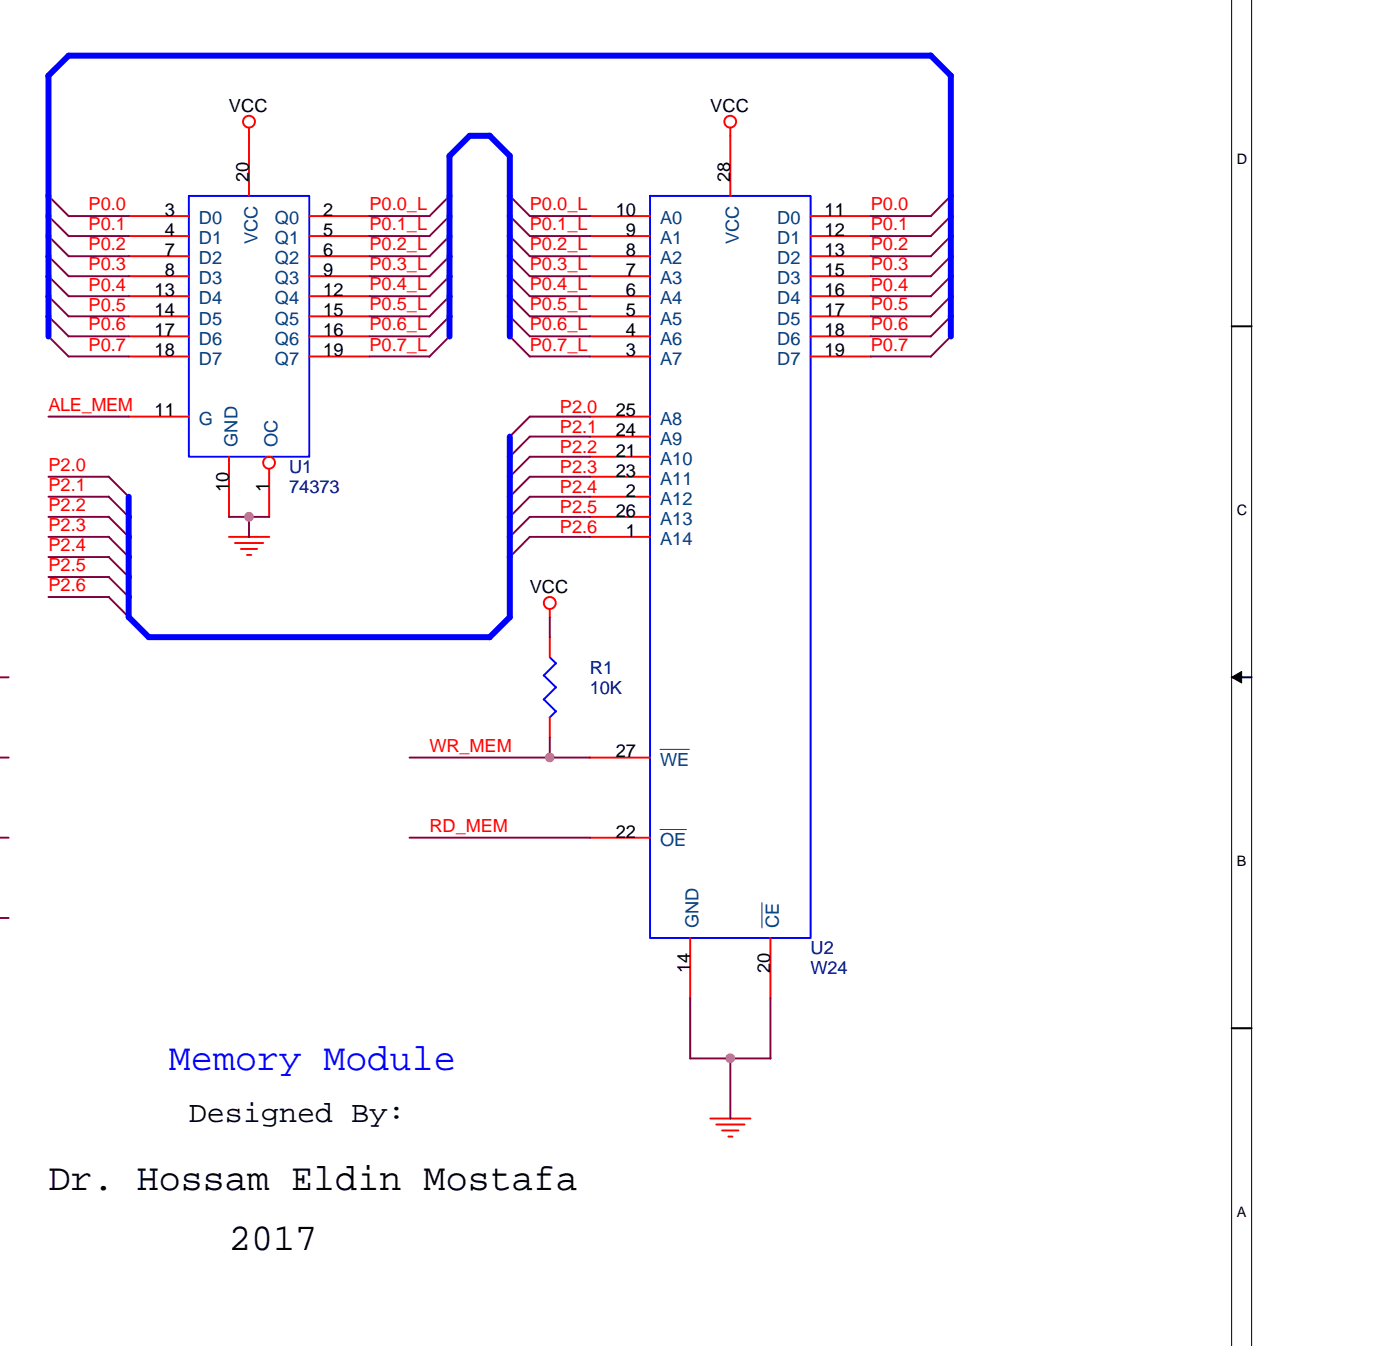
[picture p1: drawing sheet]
<svg xmlns="http://www.w3.org/2000/svg" width="199mm" height="191mm" viewBox="0 0 199 191" stroke-linecap="round" stroke-linejoin="round" font-family="sans-serif">
<path d="M174.7 -.1v191.1M177.6 0v191" fill="none" stroke="#000" stroke-width=".14"/>
<g fill="#fff">
<path d="M175.4 21.4h1.5v2.3h-1.5z"/>
<path d="M175.4 71.2h1.5v2.3h-1.5z"/>
</g>
<path d="M174.7 46.3h2.9" fill="none" stroke="#000" stroke-width=".28"/>
<path d="M175.4 121h1.4v2.3h-1.4z" fill="#fff"/>
<path d="M174.7 96.1h2.9" fill="none" stroke="#000" stroke-width=".28"/>
<path d="M174.7 96.1l1.4-.9v1.7z" fill="#000" stroke="#000" stroke-width=".14"/>
<path d="M175.4 170.8h1.4v2.2h-1.4z" fill="#fff"/>
<path d="M174.7 145.9h2.9" fill="none" stroke="#000" stroke-width=".28"/>
<g fill="none" stroke="#f00" stroke-width=".28">
<path d="M35.3 18.1v9.7M103.6 18.1v9.7M18.3 30.6h8.5M18.3 33.5h8.5M18.3 36.3h8.5M18.3 39.2h8.5M43.9 30.6h8.5M43.9 33.5h8.5M43.9 36.3h8.5M43.9 39.2h8.5M83.7 30.6h8.5M83.7 33.5h8.5"/>
<path d="M83.7 36.3h8.5M83.7 39.2h8.5M115 30.6h8.5M115 33.5h8.5M115 36.3h8.5M115 39.2h8.5M18.3 42h8.5M18.3 44.9h8.5M18.3 47.7h8.5M18.3 50.6h8.5M18.3 59.1h8.5M43.9 42h8.5"/>
<path d="M43.9 44.9h8.5M43.9 47.7h8.5M43.9 50.6h8.5M83.7 42h8.5M83.7 44.9h8.5M83.7 47.7h8.5M83.7 50.6h8.5M83.7 59.1h8.5M115 42h8.5M115 44.9h8.5M115 47.7h8.5M115 50.6h8.5"/>
<path d="M32.5 76.2h5.7M32.5 64.8v8.5M33.3 77h4M34.2 77.9h2.3M35 78.7h.6M38.2 66.5v6.8M83.7 76.2h8.5M83.7 61.9h8.5M83.7 64.8h8.5M83.7 67.6h8.5M83.7 70.5h8.5M83.7 73.3h8.5"/>
<path d="M78 86.4v1.2M78 90.4v2.8M78 101.8v2.8M83.7 118.8h8.5M83.7 107.5h8.5M97.9 133.1v8.5M109.3 133.1v8.5M100.8 158.7h5.7M101.6 159.5h4M102.4 160.4h2.4M103.3 161.2h.6"/>
<circle cx="35.3" cy="17.3" r=".84"/>
<circle cx="103.6" cy="17.3" r=".84"/>
<circle cx="38.2" cy="65.6" r=".84"/>
<circle cx="78" cy="85.5" r=".85"/>
</g>
<path d="M26.8 27.8h17.1v37h-17.1zM92.2 27.8h22.8v105.3h-22.8zM77.1 95.8l1.8 1.7-1.8 1.7M77.1 99.2l1.8 1.7M78 93.2l.9 .9-1.8 1.7M78.9 100.9l-.9 .9" fill="none" stroke="#00f" stroke-width=".28"/>
<path d="M93.6 117.7h3.8M93.6 106.3h4.2M108.1 128v3.6" fill="none" stroke="#004080" stroke-width=".14"/>
<g fill="none" stroke="#800040" stroke-width=".28">
<path d="M6.9 27.8l2.8 2.8h8.6M6.9 30.6l2.8 2.9h8.6M6.9 33.5l2.8 2.8h8.6M6.9 36.3l2.8 2.9h8.6M6.9 39.2l2.8 2.8h8.6M52.4 30.6h8.6M52.4 33.5h8.6M52.4 36.3h8.6M52.4 39.2h8.6M63.8 27.8l-2.9 2.9M63.8 30.6l-2.9 2.9M63.8 33.5l-2.9 2.9"/>
<path d="M63.8 36.3l-2.9 2.9M63.8 39.2l-2.9 2.8M72.3 30.6l2.9 2.9h8.5M72.3 33.5l2.9 2.8h8.5M72.3 36.3l2.9 2.9h8.5M72.3 27.8l2.9 2.8h8.5M72.3 39.2l2.9 2.8h8.5M123.5 30.6h8.6M123.5 33.5h8.6M123.5 36.3h8.6M123.5 39.2h8.6M134.9 27.8l-2.9 2.9"/>
<path d="M134.9 30.6l-2.9 2.9M134.9 33.5l-2.9 2.9M134.9 36.3l-2.9 2.9M134.9 39.2l-2.9 2.8M6.9 42l2.8 2.9h8.6M6.9 44.9l2.8 2.8h8.6M6.9 47.7l2.8 2.9h8.6M6.9 59.1h11.4M52.4 42h8.6M52.4 44.9h8.6M52.4 47.7h8.6M52.4 50.6h8.6"/>
<path d="M63.8 42l-2.9 2.9M63.8 44.9l-2.9 2.8M63.8 47.7l-2.9 2.9M72.3 42l2.9 2.9h8.5M72.3 44.9l2.9 2.8h8.5M72.3 47.7l2.9 2.9h8.5M83.7 59.1h-8.5l-2.9 2.9M123.5 42h8.6M123.5 44.9h8.6M123.5 47.7h8.6M123.5 50.6h8.6M134.9 42l-2.9 2.9"/>
<path d="M134.9 44.9l-2.9 2.8M134.9 47.7l-2.9 2.9M6.9 67.6h8.5M6.9 70.5h8.5M6.9 73.3h8.5M6.9 76.2h8.5M6.9 79h8.5M15.4 79l2.9 2.9M15.4 76.1l2.9 2.9M15.4 73.3l2.9 2.9M15.4 70.4l2.9 2.9M15.4 67.6l2.9 2.9"/>
<path d="M32.5 73.3h5.7M35.3 73.3v2.9M83.7 61.9h-8.5l-2.9 2.9M83.7 64.8h-8.5l-2.9 2.8M83.7 67.6h-8.5l-2.9 2.9M83.7 70.5h-8.5l-2.9 2.8M83.7 73.3h-8.5l-2.9 2.9M83.7 76.2h-8.5l-2.9 2.8M-.1 96.1h1.3M6.9 81.9h8.5M6.9 84.7h8.5M15.4 84.7l2.9 2.8"/>
<path d="M15.4 81.8l2.9 2.9M78 87.5v2.9M-.1 107.5h1.3M-.1 118.8h1.3M58.1 107.5h25.6M58.1 118.8h25.6M78 104.6v2.9M-.1 130.2h1.3M97.9 150.1h11.4M97.9 141.6v8.6M103.6 150.1v8.6M109.3 141.6v8.6"/>
</g>
<path d="M6.9 10.7v37M69.4 19.2l2.9 2.9v25.6M69.5 19.3h-2.9l-2.8 2.8M132 7.9l2.9 2.8v37M132.1 7.9h-122.4l-2.8 2.9M63.8 22.1v25.6M18.3 70.5v17.1M72.3 61.9v25.7M18.2 87.5l2.9 2.9h48.4M72.3 87.5l-2.9 2.9" fill="none" stroke="#00f" stroke-width=".85"/>
<g fill="#f0f" stroke="#f0f" stroke-width=".28">
<circle cx="35.3" cy="73.3" r=".56"/>
<circle cx="78" cy="107.4" r=".55"/>
<circle cx="103.6" cy="150.1" r=".56"/>
</g>
<text font-size="5.4" fill="#00f" x="24" y="151.8">Memory Module</text>
<g font-size="5.4">
<text x="6.9" y="168.8">Dr. Hossam Eldin Mostafa</text>
<text x="32.5" y="177.4">2017</text>
</g>
<text font-size="4.3" x="26.8" y="159.2">Designed By:</text>
<g font-size="2.6">
<text x="32.5" y="15.9">VCC</text>
<text x="100.8" y="15.9">VCC</text>
<text x="35.3" y="25.8" transform="rotate(-90 35.3 25.8)">20</text>
<text x="103.6" y="25.8" transform="rotate(-90 103.6 25.8)">28</text>
<text x="23.4" y="30.6">3</text>
<text x="23.4" y="33.5">4</text>
<text x="45.9" y="30.6">2</text>
<text x="45.9" y="33.5">5</text>
<text x="87.4" y="30.6">10</text>
<text x="88.8" y="33.5">9</text>
<text x="117" y="30.6">11</text>
<text x="117" y="33.5">12</text>
<text x="21.9" y="42">13</text>
<text x="23.4" y="36.3">7</text>
<text x="23.4" y="39.2">8</text>
<text x="45.9" y="36.3">6</text>
<text x="45.9" y="39.2">9</text>
<text x="45.9" y="42">12</text>
<text x="88.8" y="36.3">8</text>
<text x="88.8" y="39.2">7</text>
<text x="88.8" y="42">6</text>
<text x="117" y="36.3">13</text>
<text x="117" y="39.2">15</text>
<text x="117" y="42">16</text>
<text x="21.9" y="44.9">14</text>
<text x="21.9" y="47.7">17</text>
<text x="45.9" y="44.9">15</text>
<text x="45.9" y="47.7">16</text>
<text x="88.8" y="44.9">5</text>
<text x="88.8" y="47.7">4</text>
<text x="117" y="44.9">17</text>
<text x="117" y="47.7">18</text>
<text x="21.9" y="50.5">18</text>
<text x="45.9" y="50.5">19</text>
<text x="88.8" y="50.5">3</text>
<text x="117" y="50.5">19</text>
<text x="21.9" y="59.1">11</text>
<text x="87.4" y="59.1">25</text>
<text x="87.4" y="61.9">24</text>
<text x="87.4" y="64.8">21</text>
<text x="32.5" y="69.7" transform="rotate(-90 32.5 69.7)">10</text>
<text x="38.2" y="69.7" transform="rotate(-90 38.2 69.7)">1</text>
<text x="87.4" y="67.6">23</text>
<text x="88.8" y="70.4">2</text>
<text x="87.4" y="73.3">26</text>
<text x="88.8" y="76.1">1</text>
<text x="75.2" y="84.2">VCC</text>
<text x="87.4" y="107.4">27</text>
<text x="87.4" y="118.8">22</text>
<text x="97.9" y="138" transform="rotate(-90 97.9 138)">14</text>
<text x="109.3" y="138" transform="rotate(-90 109.3 138)">20</text>
</g>
<g font-size="2.6" fill="#f00">
<text x="12.6" y="29.8">P0.0</text>
<text x="52.4" y="29.8">P0.0_L</text>
<text x="75.2" y="29.8">P0.0_L</text>
<text x="123.5" y="29.8">P0.0</text>
<text x="12.6" y="32.7">P0.1</text>
<text x="12.6" y="35.5">P0.2</text>
<text x="52.4" y="32.7">P0.1_L</text>
<text x="52.4" y="35.5">P0.2_L</text>
<text x="75.2" y="32.7">P0.1_L</text>
<text x="75.2" y="35.5">P0.2_L</text>
<text x="123.5" y="32.7">P0.1</text>
<text x="123.5" y="35.5">P0.2</text>
<text x="12.6" y="38.4">P0.3</text>
<text x="12.6" y="41.2">P0.4</text>
<text x="52.4" y="38.3">P0.3_L</text>
<text x="52.4" y="41.2">P0.4_L</text>
<text x="75.2" y="38.3">P0.3_L</text>
<text x="75.2" y="41.2">P0.4_L</text>
<text x="123.5" y="38.3">P0.3</text>
<text x="123.5" y="41.2">P0.4</text>
<text x="12.6" y="44">P0.5</text>
<text x="12.6" y="46.9">P0.6</text>
<text x="52.4" y="46.9">P0.6_L</text>
<text x="52.4" y="44">P0.5_L</text>
<text x="75.2" y="44">P0.5_L</text>
<text x="75.2" y="46.9">P0.6_L</text>
<text x="123.5" y="44">P0.5</text>
<text x="123.5" y="46.9">P0.6</text>
<text x="12.6" y="49.7">P0.7</text>
<text x="52.4" y="49.7">P0.7_L</text>
<text x="75.2" y="49.7">P0.7_L</text>
<text x="123.5" y="49.7">P0.7</text>
<text x="6.9" y="58.3">ALE_MEM</text>
<text x="79.4" y="58.5">P2.0</text>
<text x="79.4" y="61.4">P2.1</text>
<text x="79.4" y="64.2">P2.2</text>
<text x="6.9" y="66.8">P2.0</text>
<text x="6.9" y="69.7">P2.1</text>
<text x="79.4" y="67.1">P2.3</text>
<text x="79.4" y="69.9">P2.4</text>
<text x="6.9" y="72.5">P2.2</text>
<text x="6.9" y="75.3">P2.3</text>
<text x="79.4" y="72.8">P2.5</text>
<text x="79.4" y="75.6">P2.6</text>
<text x="6.9" y="78.2">P2.4</text>
<text x="6.9" y="81">P2.5</text>
<text x="6.9" y="83.9">P2.6</text>
<text x="60.9" y="106.6">WR_MEM</text>
<text x="60.9" y="118">RD_MEM</text>
</g>
<g font-size="2.6" fill="#004080">
<text x="28.2" y="31.8">D0</text>
<text x="28.2" y="34.6">D1</text>
<text x="36.5" y="34.7" transform="rotate(-90 36.5 34.7)">VCC</text>
<text x="39" y="31.8">Q0</text>
<text x="39" y="34.6">Q1</text>
<text x="93.6" y="31.8">A0</text>
<text x="93.6" y="34.6">A1</text>
<text x="104.8" y="34.7" transform="rotate(-90 104.8 34.7)">VCC</text>
<text x="110.3" y="31.8">D0</text>
<text x="110.3" y="34.6">D1</text>
<text x="28.2" y="37.5">D2</text>
<text x="28.2" y="40.3">D3</text>
<text x="39" y="37.5">Q2</text>
<text x="39" y="40.3">Q3</text>
<text x="93.6" y="37.5">A2</text>
<text x="93.6" y="40.3">A3</text>
<text x="110.3" y="37.5">D2</text>
<text x="110.3" y="40.3">D3</text>
<text x="28.2" y="43.2">D4</text>
<text x="28.2" y="46">D5</text>
<text x="39" y="43.2">Q4</text>
<text x="39" y="46">Q5</text>
<text x="93.6" y="43.2">A4</text>
<text x="93.6" y="46">A5</text>
<text x="110.3" y="43.2">D4</text>
<text x="110.3" y="46">D5</text>
<text x="28.2" y="48.9">D6</text>
<text x="28.2" y="51.7">D7</text>
<text x="39" y="48.9">Q6</text>
<text x="39" y="51.7">Q7</text>
<text x="93.6" y="48.9">A6</text>
<text x="93.6" y="51.7">A7</text>
<text x="110.3" y="48.9">D6</text>
<text x="110.3" y="51.7">D7</text>
<text x="28.2" y="60.3">G</text>
<text x="33.7" y="63.4" transform="rotate(-90 33.7 63.4)">GND</text>
<text x="39.4" y="63.4" transform="rotate(-90 39.4 63.4)">OC</text>
<text x="93.6" y="60.3">A8</text>
<text x="93.6" y="63.1">A9</text>
<text x="93.6" y="66">A10</text>
<text x="93.6" y="68.8">A11</text>
<text x="93.6" y="71.6">A12</text>
<text x="93.6" y="74.5">A13</text>
<text x="93.6" y="77.3">A14</text>
<text x="93.6" y="108.6">WE</text>
<text x="93.6" y="120">OE</text>
<text x="99.1" y="131.6" transform="rotate(-90 99.1 131.6)">GND</text>
<text x="110.5" y="131.6" transform="rotate(-90 110.5 131.6)">CE</text>
</g>
<g font-size="2.6" fill="#000080">
<text x="41" y="67.1">U1</text>
<text x="41" y="69.9">74373</text>
<text x="83.7" y="95.5">R1</text>
<text x="83.7" y="98.4">10K</text>
<text x="115" y="135.4">U2</text>
<text x="115" y="138.2">W24</text>
</g>
<g font-size="2">
<text x="175.4" y="23.2">D</text>
<text x="175.4" y="73">C</text>
<text x="175.4" y="122.8">B</text>
<text x="175.4" y="172.6">A</text>
</g>
</svg>
